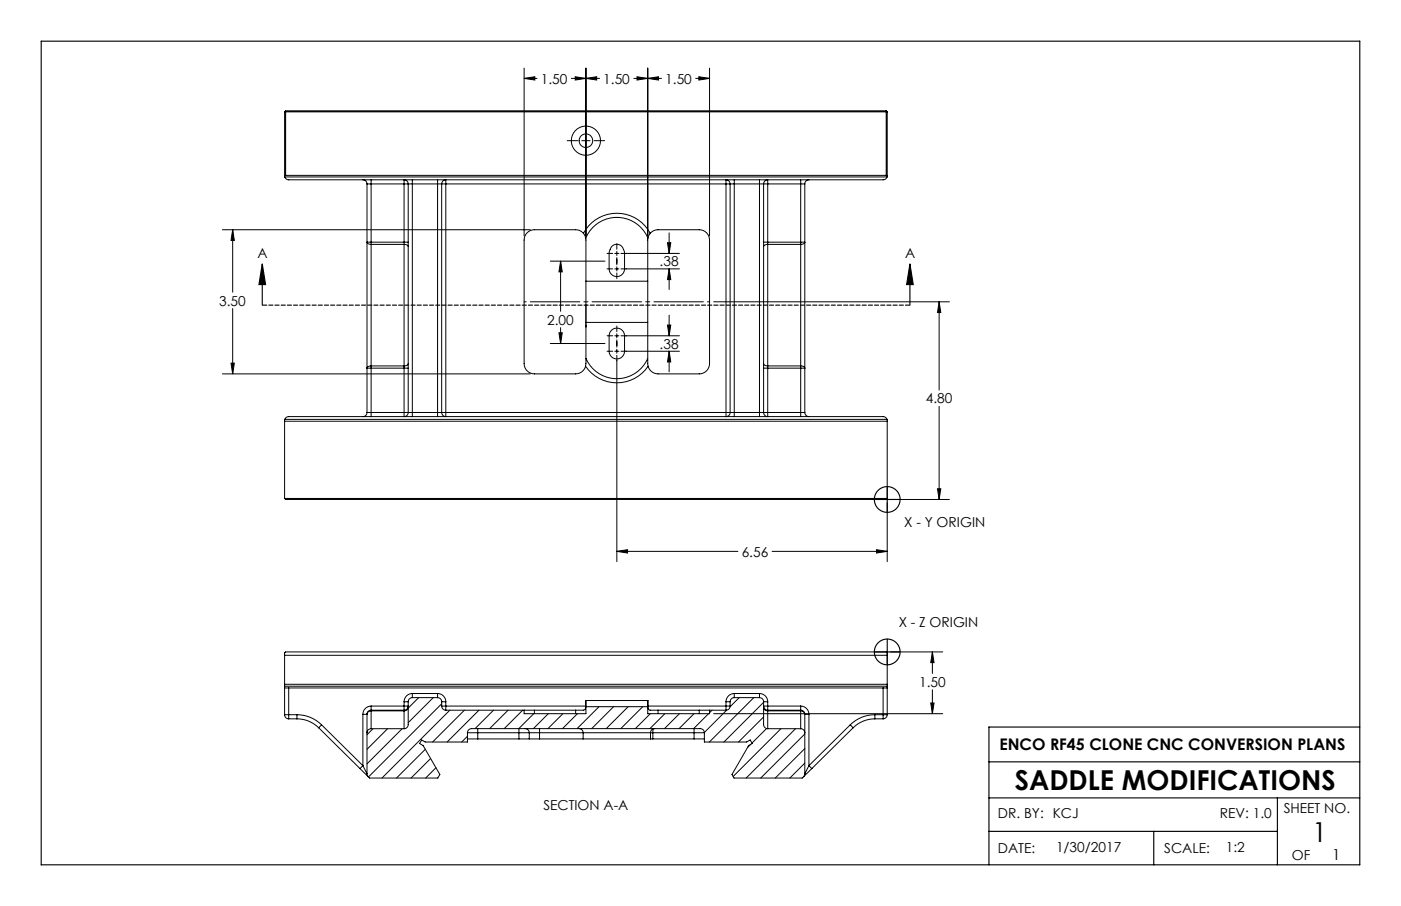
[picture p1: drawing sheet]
<svg xmlns="http://www.w3.org/2000/svg" width="432mm" height="279mm" viewBox="0 0 432 279" stroke-linecap="round" stroke-linejoin="round" font-family="sans-serif">
<g fill="none" stroke="#000" stroke-width=".35">
<path d="M12.7 12.7h406.4v254h-406.4zM80.8 81.4l1 6.4h-2zM80.8 81.4v12.7M280.4 81.4l1.1 6.4h-2.1zM280.4 81.4v12.7M269.5 154h7.9M273.5 150.1v7.9M273.5 197.1v7.9M269.5 201h7.9M304.8 234.9h114.3M419.1 224.2h-114.3v42.5M304.8 256.4h88.9"/>
<path d="M304.8 246.1h114.3M355.6 256.4v10.3M393.7 246.1v20.6"/>
<circle cx="273.5" cy="154" r="4"/>
<circle cx="273.5" cy="201" r="4"/>
</g>
<g fill="none" stroke="#000" stroke-width=".31">
<path d="M87.7 34.5v20.1h185.7v-20.1M87.7 34.5h185.7M88 34.2l-.3 .3M88 34.2v19.9M88 34.2h185.1M161.5 24.2l3.3-.5v1zM161.5 24.2h4M161.5 21v51.8M176.1 24.2h8.7M177.3 23.7l3.3 .5-3.3 .5zM180.6 24.2l3.3-.5v1zM180.6 21v51.8"/>
<path d="M195.3 24.2h8.6M196.3 23.7l3.3 .5-3.3 .5zM199.6 24.2l3.3-.5v1zM199.6 21v51.8M214.4 24.2h4.3M215.4 23.7l3.3 .5-3.3 .5zM218.7 21v51.8M273.1 34.2v19.9M273.1 34.2l.3 .3M87.8 54.6l.5 .6 .7 .3h183.2l.7-.3 .5-.6M88 54.1l-.3 .1M88 54.1h185.1"/>
<path d="M111.8 55.5a1.27 1.27 0 0 1 1.3 1.2M113.1 56.7h134.9M113.1 56.7v70.5M114.4 55.5v73M124.5 55.5a1.27 1.27 0 0 1 1.3 1.2v70.5a1.27 1.27 0 0 1-1.3 1.3zM127.1 55.5v73M134.9 55.5v73M136.5 55.8l.9-.3v73a1.27 1.27 0 0 1-1.3-1.3v-70.5zM174.8 43.4h3.2M179.3 43.4h2.6M183.1 43.4h3.3M223.8 55.5a1.27 1.27 0 0 1 1.2 1.2v70.5a1.27 1.27 0 0 1-1.2 1.3z"/>
<path d="M226.3 55.5v73M234.1 55.5v73M235.7 55.8l.9-.3v73a1.27 1.27 0 0 1-1.3-1.3v-70.5zM246.8 55.5v73M248 56.7v70.5M249.3 55.5a1.27 1.27 0 0 0-1.3 1.2M273.1 54.1l.3 .1M68.5 70.8h94.9M71.7 70.8l.5 3.4h-1zM71.7 70.8v19.3M125.8 74.7h-12.7a1.13 1.13 0 0 0 1.3 .7h10.1a1.12 1.12 0 0 1 1.3 .7M179.8 72a11.7 11.7 0 0 1 20.6 0"/>
<path d="M179.8 72l.7 1.4M179.8 72a3.2 3.2 0 0 0-2.4-1.2h-12.7a3.2 3.2 0 0 0-3.2 3.2v38.1a3.2 3.2 0 0 0 3.2 3.2h12.7a3.2 3.2 0 0 0 3.1-2.3M180.5 73.4l.1 37.1a10.4 10.4 0 0 0 9.5 6.3 10.4 10.4 0 0 0 9.5-6.3l.1-37.1M180.5 73.4a10.4 10.4 0 0 1 9.6-6.4 10.4 10.4 0 0 1 9.6 6.4M187.1 78.2h1.7M188.7 75.9a2.43 2.43 0 0 1 3.8 1.9v5.1a2.38 2.38 0 0 1-2.4 2.4 2.38 2.38 0 0 1-2.4-2.4l.1-5.1zM189.5 78.2h1.2M190.1 75.1v1.8M190.1 77.5v1.3M190.1 79.4v2.2M191.4 78.2h18M200.4 72l-.7 1.4"/>
<path d="M200.4 72a3.2 3.2 0 0 1 2.4-1.2h12.7a3.2 3.2 0 0 1 3.2 3.2v38.1a3.2 3.2 0 0 1-3.2 3.2h-12.7a3.2 3.2 0 0 1-3.1-2.3M205.7 74.9h1l-.5 3.3zM206.2 71.8v6.4M235.3 74.7h12.7a1.13 1.13 0 0 1-1.2 .7h-10.2a1.12 1.12 0 0 0-1.3 .7M71.7 95.1v20.2M169.6 80.5h16.9M172.8 80.5l.5 3.3h-1zM172.8 80.5v15.5M180.6 93.9v.4zM180.6 94.1h.1M180.6 86.7h19M180.6 99.4h19"/>
<path d="M187.1 82.9h1.7M189.5 82.9h1.2M190.1 82.3v1.3M190.1 84.2v1.7M191.4 82.9h18M206.2 82.9l.5 3.3h-1zM206.2 82.9v6.4M206.2 97.2v6.4M220 93.1h72.6M289.4 93.1l.6 3.3h-1.1zM289.4 93.1v27.2M68.5 115.3h94.9"/>
<path d="M71.2 112h1l-.5 3.3zM125.8 112.2a1.12 1.12 0 0 1-1.3 .6h-10.1a1.12 1.12 0 0 0-1.3 .7h12.7M169.6 105.9h16.9M172.3 102.6h1l-.5 3.3zM172.8 101.1v4.8M180.5 113a11.7 11.7 0 0 0 19.2 0M180.6 100.9v-.7v.7M180.6 110.6l-.1 2.4M187.1 103.6h1.7M187.1 108.3h1.7M188.4 101.9a2.38 2.38 0 0 1 2.6-.5 2.38 2.38 0 0 1 1.5 2.2v4.7a2.38 2.38 0 0 1-2.4 2.4 2.38 2.38 0 0 1-2.4-2.4v-4.7l.1-.7zM189.5 103.6h1.2"/>
<path d="M189.5 108.3h1.2M190.1 100.5v1.8M190.1 102.9v1.3M190.1 104.8v2.2M190.1 107.7v1.3M190.1 109.6v63.6M191.4 103.6h18M191.4 108.3h18M199.6 110.7l.1 2.3M205.7 100.3h1l-.5 3.3zM206.2 108.3l.5 3.3h-1zM206.2 108.3v6.4"/>
<path d="M235.3 112.2a1.12 1.12 0 0 0 1.3 .6h10.2a1.12 1.12 0 0 1 1.2 .7h-12.7M87.7 129.9h185.7M87.8 129.3l.5-.6 .7-.2h183.2l.7 .2 .5 .6M113.1 127.2a1.27 1.27 0 0 1-1.3 1.3M113.1 127.2h134.9M248 127.2a1.27 1.27 0 0 0 1.3 1.3M289.4 125.3v28.7M87.7 153.7l.3 .3h185.1l.3-.3M87.7 153.7v-24.4h185.7v24.4M87.7 153.7h185.7M273.5 155v18.2M274.4 154h18.2"/>
<path d="M288.9 150.7h1.1l-.6 3.3zM190.1 170l3.3-.5v1zM190.1 170h37.3M238 170h35.5M270.1 169.5l3.4 .5-3.4 .5zM87.7 212.2h185.7M87.7 211h185.7M87.7 202.1h185.7M87.7 211.6h185.7M89 212.2v9.5M114.4 217.7h11.4a1.27 1.27 0 0 1-1.3 1.3h-10.1a1.27 1.27 0 0 0-1.3 1.3M114.4 217.7a2.54 2.54 0 0 0-2.6 2.6"/>
<path d="M114.4 217.7v7M124.5 216.4v8.3M124.5 216.4h1.3M125.8 216.4v7.1a1.27 1.27 0 0 1-1.3 1.2M125.8 218.2a1.18 1.18 0 0 1-1.3 1h-10.1a1.18 1.18 0 0 0-1.3 1.1M127.1 215.1a1.27 1.27 0 0 0-1.3 1.3M127.1 213.9a2.54 2.54 0 0 0-2.6 2.5M127.1 213.9v1.2M127.1 215.1h7.8M127.1 213.9h7.8M129 215.1l-3.2 3.3M133.5 215.1l-7.7 7.8"/>
<path d="M134.9 215.1a1.27 1.27 0 0 1 1.2 1.3M134.9 213.9a2.54 2.54 0 0 1 2.5 2.5M134.9 213.9v1.2M136.1 217.7a1.27 1.27 0 0 0 1.3 1.3M136.1 216.4v1.3M136.1 216.4h1.3M136.1 217.7h44.4M136.1 217l-22.5 22.6M137.4 216.4v2.6M138.6 219l-20.9 20.9M143.1 219l-9.8 9.8M147.6 219l-9.8 9.8"/>
<path d="M152.1 219l-5.7 5.7M156.6 219l-5.7 5.7M161.1 219l-5.7 5.7M164.7 219v1.1M177.4 219v1.1M180.5 217.7l-.2 1-.5 .3h-42.4M180.5 217.7v-1.7h19.2v1.7M180.6 216v4.1h-19.1v-1.1M180.6 217.9h19M184.6 217.9l-6.7 6.8M189.1 217.9l-6.7 6.8M193.6 217.9l-6.8 6.8"/>
<path d="M198.1 217.9l-6.8 6.8M199.6 216v4.1h19.1v-1.1M199.7 217.7v.3a.9 .9 0 0 0 .7 1h23.4M199.7 217.7h25.3M202.8 219v1.1M215.5 219v1.1M219.5 219l-.8 .8M223.8 216.4v2.6M223.8 216.4h1.2M224 219l-6.9 6.9M225 217.7a1.27 1.27 0 0 1-1.2 1.3M225 216.4v1.3"/>
<path d="M226.3 215.1a1.27 1.27 0 0 0-1.3 1.3M226.3 213.9a2.54 2.54 0 0 0-2.5 2.5M226.3 213.9v1.2M226.3 215.1h7.8M226.3 213.9h7.8M227.8 215.1l-2.8 2.9M232.3 215.1l-13.7 13.7M234.1 215.1a1.27 1.27 0 0 1 1.2 1.3M234.1 213.9a2.54 2.54 0 0 1 2.5 2.5M234.1 213.9v1.2M235.3 216.4v7.1a1.27 1.27 0 0 0 1.3 1.2M235.3 218.2a1.18 1.18 0 0 0 1.3 1h10.2a1.18 1.18 0 0 1 1.2 1.1"/>
<path d="M235.3 216.4h1.3M235.4 216.6l-12.3 12.2M236.6 216.4v8.3M246.8 217.7h-11.5a1.27 1.27 0 0 0 1.3 1.3h10.2a1.27 1.27 0 0 1 1.2 1.3M246.8 217.7a2.54 2.54 0 0 1 2.5 2.6M246.8 217.7v7M272.2 212.2v9.5M274.4 201h16.1M286.9 216.8h1l-.5 3.3zM287.4 201l.5 3.3h-1zM287.4 201v6.7M287.4 212.7v7.4"/>
<path d="M87.7 220.4a1.27 1.27 0 0 0 1.3 1.3M87.7 220.4v-19l.3-.4h185.1l.3 .4v19M87.7 220.4h3.8M89 221.7h2.5M91.5 220.4a10.8 10.8 0 0 1 7.6 3.1M91.5 221.7a9.5 9.5 0 0 1 6.7 2.7M91.5 220.4v1.3M98.2 224.4l12.8 12.6M99.1 223.5l-.9 .9M99.1 223.5l12.7 12.6M111 237l2.5 2.5M111.8 236.1l1.3 2.5"/>
<path d="M111.8 236.1l-.8 .9M111.8 220.3v15.8M111.8 220.3h1.3M113.1 238.6l.4 .9M113.1 220.3v18.3M114.4 224.7a1.27 1.27 0 0 0-1.3 1.3M114.4 224.7h10.1M115 224.7l-1.9 1.9M119.5 224.7l-6.4 6.4M123.9 224.7l-10.8 10.9M131.1 231.1l-8.9 8.8M132.7 233.9l-6 6"/>
<path d="M134.4 236.8l-3.2 3.1M144.1 226a1.27 1.27 0 0 1 1.2-1.3h70.5a1.27 1.27 0 0 1 1.3 1.3M144.1 226v2.8h-13l-1.1-.6-.7 1.1 1.1 .6 5.2 8.9-.7 1.1h-21l-.4-.4M144.1 227.9h73M144.1 226h73M144.1 227.1l-1.8 1.7M147.2 224.7v3.2M159.9 224.7v3.2M161.8 224.7a1.27 1.27 0 0 1 1.3 1.3v1.9M164.5 220.1l-4.6 4.6M166.3 224.7v3.2M169 220.1l-4.6 4.6"/>
<path d="M173.5 220.1l-4.6 4.6M178 220.1l-4.6 4.6M178.5 224.7a1.27 1.27 0 0 1 1.2 1.3v1.9M200.4 220.1l-4.6 4.6M201.2 224.8v3.1M201.8 224.7a1.27 1.27 0 0 0-1.3 1.3v1.9M204.9 220.1l-4.6 4.6M209.4 220.1l-4.6 4.6M213.9 220.1l-4.6 4.6M213.9 224.7v3.2M217.1 226v2.8h13l1.1-.6 .6 1.1-1.1 .6-5.1 8.9 .6 1.1h21.1l.4-.4M218.4 220.1l-4.6 4.6"/>
<path d="M220 220.1h70.5M231.4 229.6l-1 .9M235.4 221.1l-7.8 7.7M236.3 224.7l-4.5 4.5M236.6 224.7h10.2M240.7 224.7l-14.7 14.8M245.2 224.7l-15.2 15.2M246.8 224.7a1.27 1.27 0 0 1 1.2 1.3M248 238.6l-.3 .9M248 220.3v18.3M248 220.3h1.3M248.1 226.4l-13.6 13.5"/>
<path d="M248.1 230.8l-9.1 9.1M248.1 235.3l-4.7 4.6M249.3 236.1l-1.3 2.5M249.3 236.1l.9 .9M249.3 220.3v15.8M250.2 237l-2.5 2.5M262.1 223.5l.8 .9M262.1 223.5l-12.8 12.6M262.9 224.4l-12.7 12.6M269.6 220.4a10.8 10.8 0 0 0-7.5 3.1M269.6 221.7a9.5 9.5 0 0 0-6.7 2.7M269.6 220.4h3.8"/>
<path d="M269.6 220.4v1.3M269.6 221.7h2.6M273.4 220.4a1.27 1.27 0 0 1-1.2 1.3"/>
<circle cx="180.6" cy="43.4" r="4.5"/>
<circle cx="180.6" cy="43.4" r="2.1"/>
</g>
<path d="M280.4 94.1h-199.6" fill="none" stroke="#000" stroke-width=".35" stroke-dasharray="1.3 .6" stroke-dashoffset="1.8"/>
<path d="M161.5 93.1h57.2" fill="none" stroke="#000" stroke-width=".31" stroke-dasharray="15.2 1.3 1.3 1.3" stroke-dashoffset="17.1"/>
<g fill="#000">
<path d="M280.4 81.4l1.1 6.4h-2.1zM80.8 81.4l1 6.4h-2z"/>
<path d="M289.4 93.1l.6 3.3h-1.1zM288.9 150.7h1.1l-.6 3.3zM172.3 102.6h1l-.5 3.3zM172.8 80.5l.5 3.3h-1z"/>
<path d="M270.1 169.5l3.4 .5-3.4 .5zM190.1 170l3.3-.5v1zM215.4 23.7l3.3 .5-3.3 .5zM199.6 24.2l3.3-.5v1zM180.6 24.2l3.3-.5v1zM196.3 23.7l3.3 .5-3.3 .5zM161.5 24.2l3.3-.5v1zM177.3 23.7l3.3 .5-3.3 .5zM71.7 70.8l.5 3.4h-1zM71.2 112h1l-.5 3.3zM205.7 74.9h1l-.5 3.3zM206.2 82.9l.5 3.3h-1zM205.7 100.3h1l-.5 3.3zM206.2 108.3l.5 3.3h-1zM287.4 201l.5 3.3h-1zM286.9 216.8h1l-.5 3.3z"/>
</g>
<g font-size="8.5">
<text x="312.8" y="243.6">SADDLE MODIFICATIONS</text>
<text x="404.4" y="259.5">1</text>
</g>
<text font-size="4.9" x="308" y="231.1">ENCO RF45 CLONE CNC CONVERSION PLANS</text>
<text font-size="4.7" x="410.6" y="265.4">1</text>
<g font-size="4.2">
<text x="166.7" y="25.8">1.50</text>
<text x="185.9" y="25.8">1.50</text>
<text x="205.1" y="25.8">1.50</text>
<text x="79.3" y="79.6">A</text>
<text x="203.3" y="81.9">.38</text>
<text x="279" y="79.6">A</text>
<text x="67.6" y="94.2">3.50</text>
<text x="168.6" y="100.1">2.00</text>
<text x="203.3" y="107.5">.38</text>
<text x="285.3" y="124.4">4.80</text>
<text x="278.7" y="162.6">X - Y ORIGIN</text>
<text x="228.6" y="171.6">6.56</text>
<text x="277" y="193.3">X - Z ORIGIN</text>
<text x="283.3" y="211.8">1.50</text>
<text x="167.5" y="249.9">SECTION A-A</text>
<text x="395.6" y="250.7">SHEET NO.</text>
<text x="307.6" y="252.3">DR. BY: KCJ</text>
<text x="376" y="252.3">REV: 1.0</text>
<text x="307.6" y="263">DATE:</text>
<text x="325.5" y="262.8">1/30/2017</text>
<text x="358.8" y="263">SCALE:</text>
<text x="377.8" y="262.8">1:2</text>
<text x="398.2" y="265.1">OF</text>
</g>
</svg>
